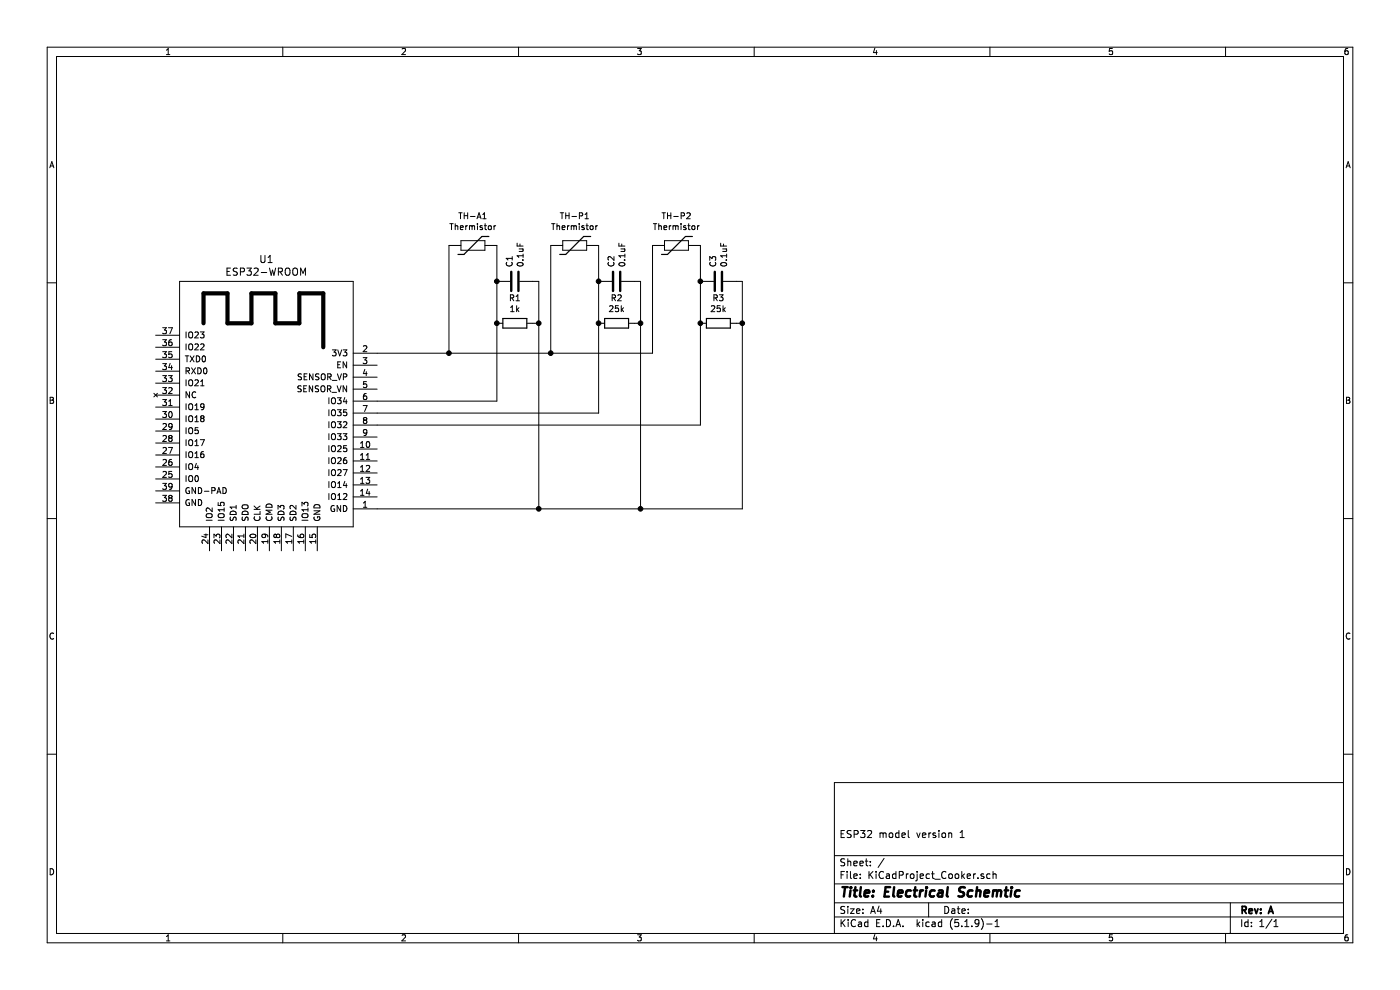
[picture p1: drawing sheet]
EESchema Schematic File Version 4
EELAYER 30 0
EELAYER END
$Descr A4 11693 8268
encoding utf-8
Sheet 1 1
Title "Electrical Schemtic"
Date ""
Rev "A"
Comp ""
Comment1 "ESP32 model version 1"
Comment2 ""
Comment3 ""
Comment4 ""
$EndDescr
$Comp
L Device:Thermistor TH-A1
U 1 1
P 3950 2050
F 0 "TH-A1" V 4192 2050 50  0000 C CNN
F 1 "Thermistor" V 4101 2050 50  0000 C CNN
F 2 "Connector:Banana_Jack_2Pin" H 3950 2050 50  0001 C CNN
F 3 "~" H 3950 2050 50  0001 C CNN
	1    3950 2050
	0    -1   -1   0   
$EndComp
Wire Wire Line
	3750 2950 3750 2050
$Comp
L Device:R R1
U 1 1
P 4300 2700
F 0 "R1" V 4507 2700 50  0000 C CNN
F 1 "1k" V 4416 2700 50  0000 C CNN
F 2 "Resistor_THT:R_Axial_DIN0204_L3.6mm_D1.6mm_P7.62mm_Horizontal" V 4230 2700 50  0001 C CNN
F 3 "~" H 4300 2700 50  0001 C CNN
	1    4300 2700
	0    -1   -1   0   
$EndComp
Wire Wire Line
	4150 2050 4150 2350
$Comp
L Device:Thermistor TH-P1
U 1 1
P 4800 2050
F 0 "TH-P1" V 5042 2050 50  0000 C CNN
F 1 "Thermistor" V 4951 2050 50  0000 C CNN
F 2 "Connector:Banana_Jack_2Pin" H 4800 2050 50  0001 C CNN
F 3 "~" H 4800 2050 50  0001 C CNN
	1    4800 2050
	0    -1   -1   0   
$EndComp
$Comp
L Device:R R2
U 1 1
P 5150 2700
F 0 "R2" V 5357 2700 50  0000 C CNN
F 1 "25k" V 5266 2700 50  0000 C CNN
F 2 "Resistor_THT:R_Axial_DIN0204_L3.6mm_D1.6mm_P7.62mm_Horizontal" V 5080 2700 50  0001 C CNN
F 3 "~" H 5150 2700 50  0001 C CNN
	1    5150 2700
	0    -1   -1   0   
$EndComp
Wire Wire Line
	5000 2050 5000 2350
$Comp
L Device:C C3
U 1 1
P 6000 2350
F 0 "C3" H 6115 2396 50  0000 L CNN
F 1 "0.1uF" H 6115 2305 50  0000 L CNN
F 2 "Capacitor_THT:C_Disc_D3.0mm_W1.6mm_P2.50mm" H 6038 2200 50  0001 C CNN
F 3 "~" H 6000 2350 50  0001 C CNN
	1    6000 2350
	0    -1   -1   0   
$EndComp
$Comp
L Device:Thermistor TH-P2
U 1 1
P 5650 2050
F 0 "TH-P2" V 5892 2050 50  0000 C CNN
F 1 "Thermistor" V 5801 2050 50  0000 C CNN
F 2 "Connector:Banana_Jack_2Pin" H 5650 2050 50  0001 C CNN
F 3 "~" H 5650 2050 50  0001 C CNN
	1    5650 2050
	0    -1   -1   0   
$EndComp
Wire Wire Line
	5450 2950 5450 2050
$Comp
L Device:R R3
U 1 1
P 6000 2700
F 0 "R3" V 6207 2700 50  0000 C CNN
F 1 "25k" V 6116 2700 50  0000 C CNN
F 2 "Resistor_THT:R_Axial_DIN0204_L3.6mm_D1.6mm_P7.62mm_Horizontal" V 5930 2700 50  0001 C CNN
F 3 "~" H 6000 2700 50  0001 C CNN
	1    6000 2700
	0    -1   -1   0   
$EndComp
Wire Wire Line
	5850 2050 5850 2350
Connection ~ 5850 2700
Connection ~ 5000 2700
$Comp
L Device:C C2
U 1 1
P 5150 2350
F 0 "C2" H 5265 2396 50  0000 L CNN
F 1 "0.1uF" H 5265 2305 50  0000 L CNN
F 2 "Capacitor_THT:C_Disc_D3.0mm_W1.6mm_P2.50mm" H 5188 2200 50  0001 C CNN
F 3 "~" H 5150 2350 50  0001 C CNN
	1    5150 2350
	0    -1   -1   0   
$EndComp
Connection ~ 4150 2700
Wire Wire Line
	3750 2950 4600 2950
Wire Wire Line
	4600 2050 4600 2950
Connection ~ 4600 2950
Wire Wire Line
	4600 2950 5450 2950
Wire Wire Line
	3150 2950 3750 2950
Connection ~ 3750 2950
Wire Wire Line
	4450 2700 4500 2700
Wire Wire Line
	4500 2700 4500 4250
Wire Wire Line
	4500 4250 3150 4250
Connection ~ 4500 4250
Wire Wire Line
	5300 2700 5350 2700
Wire Wire Line
	5350 2700 5350 4250
Connection ~ 5350 4250
Wire Wire Line
	5350 4250 4500 4250
Wire Wire Line
	6150 2700 6200 2700
Wire Wire Line
	6200 2700 6200 4250
Wire Wire Line
	5350 4250 6200 4250
Wire Wire Line
	4150 3350 3150 3350
Wire Wire Line
	5000 3450 3150 3450
Wire Wire Line
	5850 3550 3150 3550
$Comp
L esp32:ESP32-WROOM U1
U 1 1
P 2200 3550
F 0 "U1" H 2175 4937 60  0000 C CNN
F 1 "ESP32-WROOM" H 2175 4831 60  0000 C CNN
F 2 "esp32:ESP32-WROOM" H 2550 4900 60  0001 C CNN
F 3 "" H 1750 4000 60  0001 C CNN
	1    2200 3550
	-1   0    0    -1  
$EndComp
$Comp
L Device:C C1
U 1 1
P 4300 2350
F 0 "C1" H 4415 2396 50  0000 L CNN
F 1 "0.1uF" H 4415 2305 50  0000 L CNN
F 2 "Capacitor_THT:C_Disc_D3.0mm_W1.6mm_P2.50mm" H 4338 2200 50  0001 C CNN
F 3 "~" H 4300 2350 50  0001 C CNN
	1    4300 2350
	0    -1   -1   0   
$EndComp
Wire Wire Line
	4150 2700 4150 3350
Wire Wire Line
	5000 2700 5000 3450
Wire Wire Line
	5850 2700 5850 3550
Connection ~ 4150 2350
Wire Wire Line
	4150 2350 4150 2700
Connection ~ 5000 2350
Wire Wire Line
	5000 2350 5000 2700
Connection ~ 5850 2350
Wire Wire Line
	5850 2350 5850 2700
Wire Wire Line
	4450 2350 4500 2350
Wire Wire Line
	4500 2350 4500 2700
Connection ~ 4500 2700
Wire Wire Line
	5300 2350 5350 2350
Wire Wire Line
	5350 2350 5350 2700
Connection ~ 5350 2700
Wire Wire Line
	6150 2350 6200 2350
Wire Wire Line
	6200 2350 6200 2700
Connection ~ 6200 2700
$EndSCHEMATC
